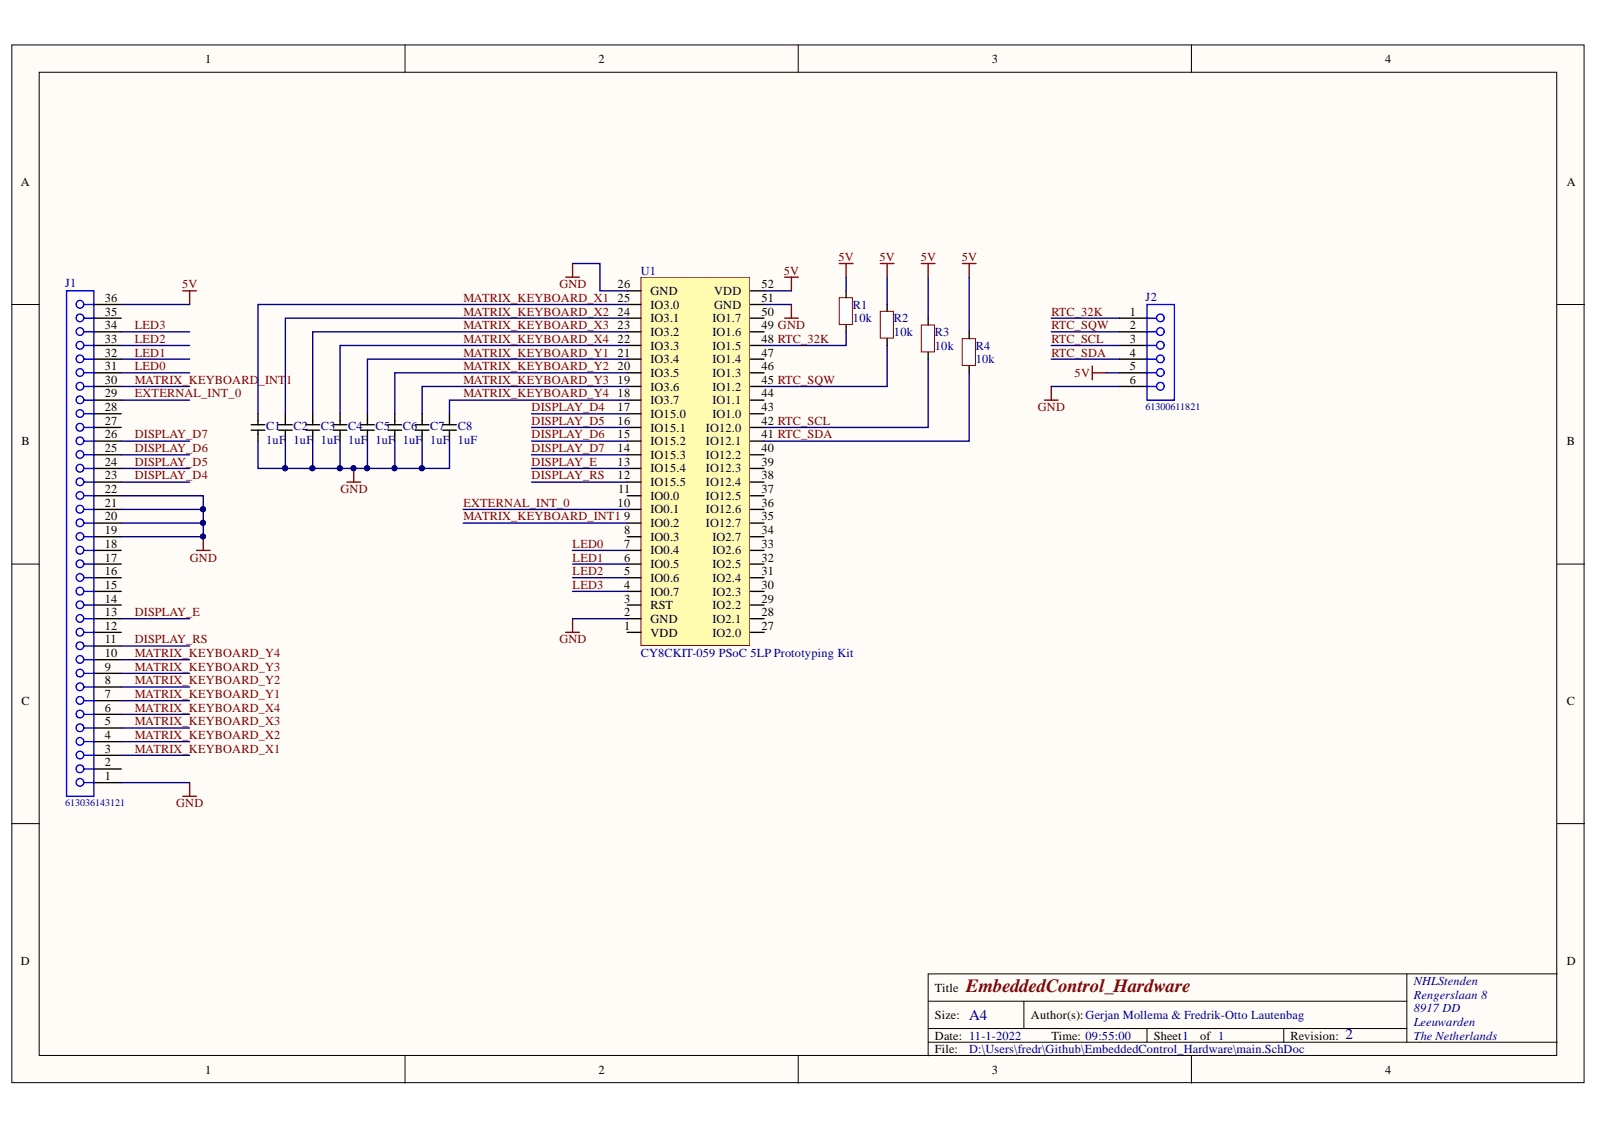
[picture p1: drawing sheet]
# Altium project EmbeddedControl_Hardware_PCBProject.PrjPCB
1 sheet, 15 parts. Net scope: global (net labels, ports and power ports of the same name join across sheets).
Board file: converterBoard.PcbDoc

## Sheet main.SchDoc: EmbeddedControl_Hardware
size A4; Author: Gerjan Mollema & Fredrik-Otto Lautenbag; Organization: NHLStenden; Address1: Rengerslaan 8; Address2: 8917 DD; Address3: Leeuwarden; Address4: The Netherlands; Revision: 2; SheetNumber: 1; SheetTotal: 1; Number: 1

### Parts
C1  1uF  [C1206_DEVELOPMENT]
C2  1uF  [C1206_DEVELOPMENT]
C3  1uF  [C1206_DEVELOPMENT]
C4  1uF  [C1206_DEVELOPMENT]
C5  1uF  [C1206_DEVELOPMENT]
C6  1uF  [C1206_DEVELOPMENT]
C7  1uF  [C1206_DEVELOPMENT]
C8  1uF  [C1206_DEVELOPMENT]
J1  613036143121  [613036143121]
J2  61300611821  [61300611821]
R1  10k  [R1206_DEVELOPMENT]
R2  10k  [R1206_DEVELOPMENT]
R3  10k  [R1206_DEVELOPMENT]
R4  10k  [R1206_DEVELOPMENT]
U1  CY8CKIT-059 PSoC 5LP Prototyping Kit  [CY8CKIT-059-5LP]

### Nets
5V: J1.36 J2.5 R1.2 R2.2 R3.2 R4.2 U1.52(VDD)
GND: C1.1 C2.1 C3.1 C4.1 C5.1 C6.1 C7.1 C8.1 J1.1 J1.19 J1.20 J1.21 J1.22 J2.6 U1.2(GND) U1.26(GND) U1.51(GND)
DISPLAY_D4: J1.23 U1.17(IO15.0)
DISPLAY_D5: J1.24 U1.16(IO15.1)
DISPLAY_D6: J1.25 U1.15(IO15.2)
DISPLAY_D7: J1.26 U1.14(IO15.3)
DISPLAY_E: J1.13 U1.13(IO15.4)
DISPLAY_RS: J1.11 U1.12(IO15.5)
EXTERNAL_INT_0: J1.29 U1.10(IO0.1)
LED0: J1.31 U1.7(IO0.4)
LED1: J1.32 U1.6(IO0.5)
LED2: J1.33 U1.5(IO0.6)
LED3: J1.34 U1.4(IO0.7)
MATRIX_KEYBOARD_INT1: J1.30 U1.9(IO0.2)
MATRIX_KEYBOARD_X1: C1.2 J1.3 U1.25(IO3.0)
MATRIX_KEYBOARD_X2: C2.2 J1.4 U1.24(IO3.1)
MATRIX_KEYBOARD_X3: C3.2 J1.5 U1.23(IO3.2)
MATRIX_KEYBOARD_X4: C4.2 J1.6 U1.22(IO3.3)
MATRIX_KEYBOARD_Y1: C5.2 J1.7 U1.21(IO3.4)
MATRIX_KEYBOARD_Y2: C6.2 J1.8 U1.20(IO3.5)
MATRIX_KEYBOARD_Y3: C7.2 J1.9 U1.19(IO3.6)
MATRIX_KEYBOARD_Y4: C8.2 J1.10 U1.18(IO3.7)
RTC_32K: J2.1 R1.1 U1.48(IO1.5)
RTC_SCL: J2.3 R3.1 U1.42(IO12.0)
RTC_SDA: J2.4 R4.1 U1.41(IO12.1)
RTC_SQW: J2.2 R2.1 U1.45(IO1.2)

Not connected (* = marked no-connect by the designer): J1 2 12 14 15 16 17(0) 18(0) 27(0) 28(0) 35(0); U1 1(VDD) 3(RST) 8(IO0.3) 11(IO0.0) 27(IO2.0) 28(IO2.1) 29(IO2.2) 30(IO2.3) 31(IO2.4) 32(IO2.5) 33(IO2.6) 34(IO2.7) 35(IO12.7) 36(IO12.6) 37(IO12.5) 38(IO12.4) 39(IO12.3) 40(IO12.2) 43(IO1.0) 44(IO1.1) 46(IO1.3) 47(IO1.4) 49(IO1.6) 50(IO1.7)
